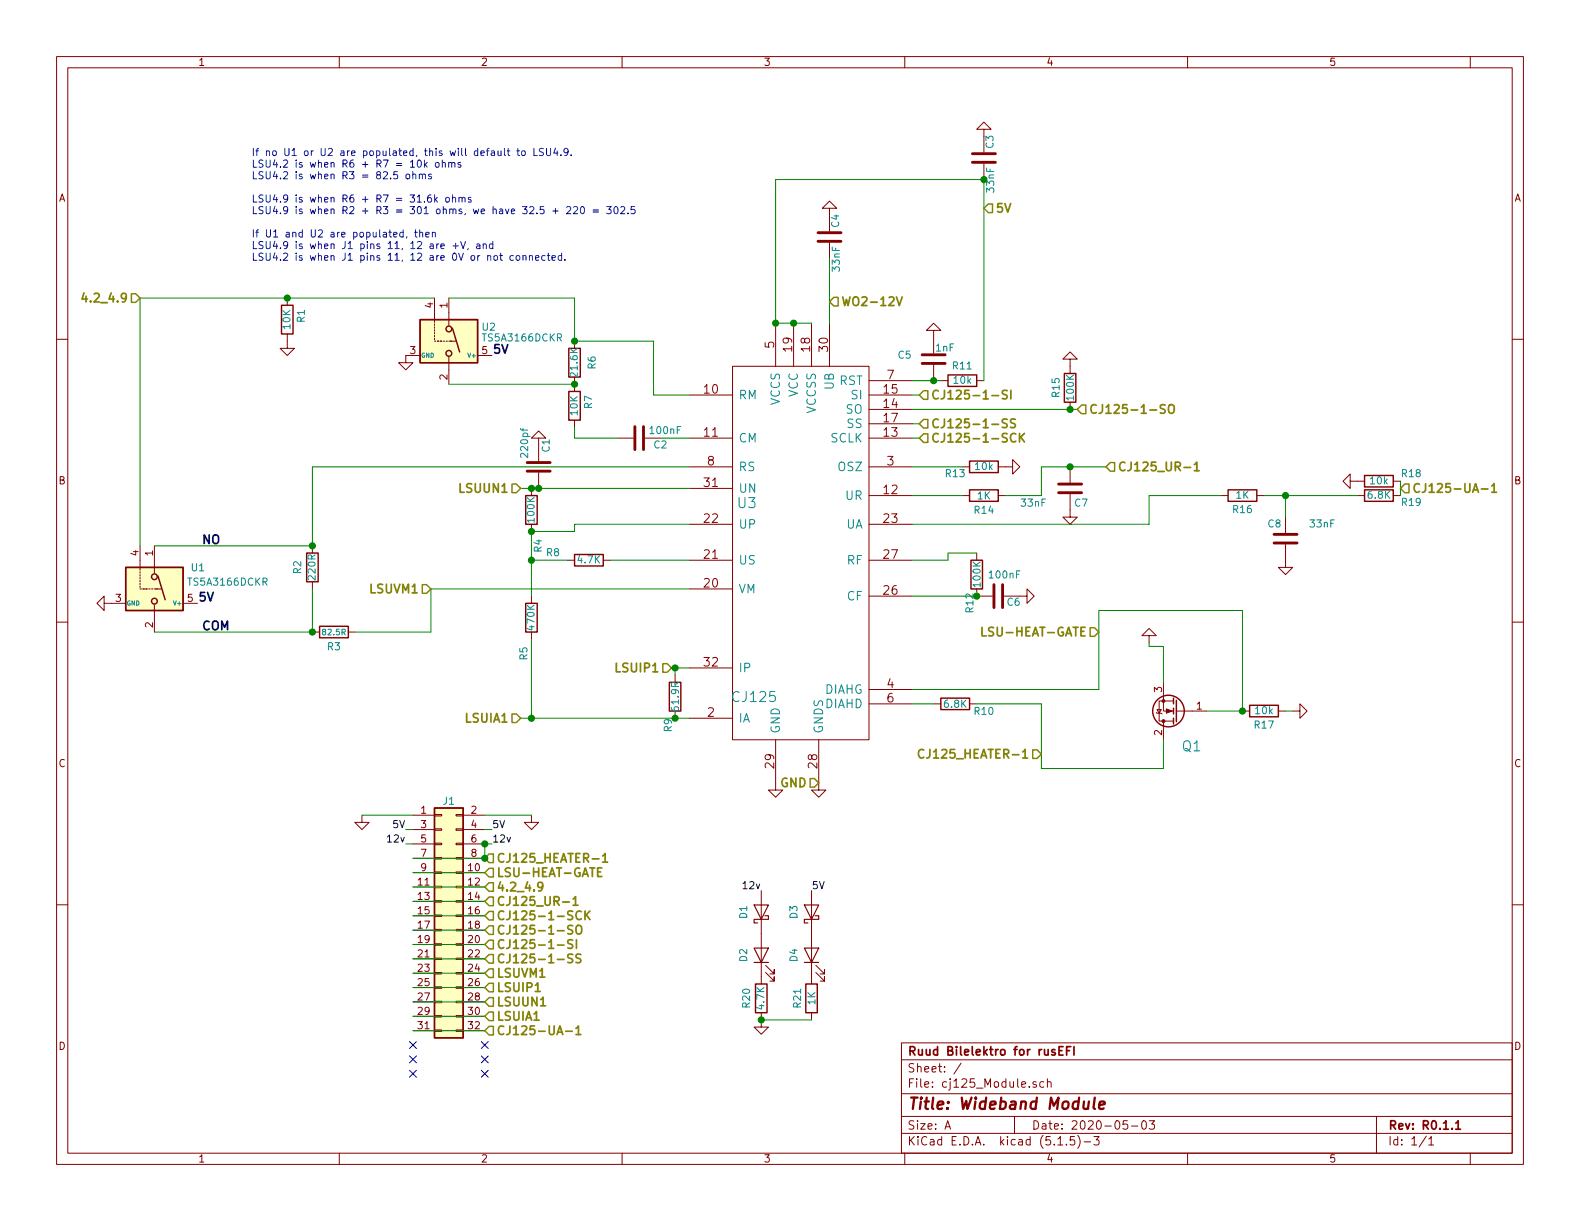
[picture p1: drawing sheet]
EESchema Schematic File Version 4
EELAYER 30 0
EELAYER END
$Descr A 11000 8500
encoding utf-8
Sheet 1 1
Title "Wideband Module"
Date "2020-05-03"
Rev "R0.1.1"
Comp "Ruud Bilelektro for rusEFI"
Comment1 ""
Comment2 ""
Comment3 ""
Comment4 ""
$EndDescr
Text HLabel 7700 3250 2    60   Input ~ 12
CJ125_UR-1
Text HLabel 6400 3050 2    60   Input ~ 12
CJ125-1-SCK
Text HLabel 7500 2850 2    60   Input ~ 12
CJ125-1-SO
Text HLabel 6400 2950 2    60   Input ~ 12
CJ125-1-SS
Text HLabel 6400 2750 2    60   Input ~ 12
CJ125-1-SI
Text HLabel 3625 5000 0    60   Input ~ 12
LSUIA1
Text HLabel 3625 3400 0    60   Input ~ 12
LSUUN1
Text HLabel 7250 5250 0    60   Input ~ 12
CJ125_HEATER-1
Text HLabel 3000 4100 0    60   Input ~ 12
LSUVM1
$Comp
L Device:C C5
U 1 1
P 6500 2500
F 0 "C5" H 6650 2475 50  0000 L CNN
F 1 "1nF" H 6350 2425 50  0000 L CNN
F 2 "Capacitor_SMD:C_0402_1005Metric" V 4430 -675 60  0001 C CNN
F 3 "" H 6500 2500 60  0001 C CNN
F 4 " C1523" H 3300 -3200 50  0001 C CNN "Part #"
F 5 " C1523" H 100 0   50  0001 C CNN "LCSC"
	1    6500 2500
	-1   0    0    1   
$EndComp
$Comp
L Device:R R11
U 1 1
P 6700 2650
F 0 "R11" V 6800 2650 50  0000 C CNN
F 1 "10k" V 6700 2650 50  0000 C CNN
F 2 "Resistor_SMD:R_0402_1005Metric" V 5080 -325 60  0001 C CNN
F 3 "" H 6700 2650 60  0001 C CNN
F 4 "C25744" H 100 0   50  0001 C CNN "LCSC"
F 5 "C25744" H 100 0   50  0001 C CNN "Part #"
	1    6700 2650
	0    -1   -1   0   
$EndComp
Text HLabel 6850 1450 2    60   Input ~ 12
5V
Text HLabel 9750 3400 2    60   Input ~ 12
CJ125-UA-1
Text HLabel 7650 4400 0    60   Input ~ 12
LSU-HEAT-GATE
$Comp
L Device:C C6
U 1 1
P 6950 4150
F 0 "C6" V 6990 4205 50  0000 L CNN
F 1 "100nF" V 6800 4075 50  0000 L CNN
F 2 "Capacitor_SMD:C_0402_1005Metric" V 1455 1675 60  0001 C CNN
F 3 "" H 6950 4150 60  0001 C CNN
F 4 "C1525" H 300 -800 50  0001 C CNN "Part #"
F 5 "C1525" H 100 0   50  0001 C CNN "LCSC"
	1    6950 4150
	0    1    1    0   
$EndComp
$Comp
L Device:R R16
U 1 1
P 8650 3450
F 0 "R16" V 8550 3450 50  0000 C CNN
F 1 "1K" V 8650 3450 50  0000 C CNN
F 2 "Resistor_SMD:R_0402_1005Metric" V 1805 875 60  0001 C CNN
F 3 "" H 8650 3450 60  0001 C CNN
F 4 "C11702" H 100 0   50  0001 C CNN "LCSC"
F 5 "C11702" H 100 0   50  0001 C CNN "Part #"
	1    8650 3450
	0    1    -1   0   
$EndComp
$Comp
L Device:C C4
U 1 1
P 5775 1650
F 0 "C4" V 5730 1710 50  0000 L CNN
F 1 "33nF" V 5725 1400 50  0000 L CNN
F 2 "Capacitor_SMD:C_0402_1005Metric" V 1555 -325 60  0001 C CNN
F 3 "" H 5775 1650 60  0001 C CNN
F 4 " C1585" H 425 -2900 50  0001 C CNN "Part #"
F 5 " C1585" H 125 0   50  0001 C CNN "LCSC"
	1    5775 1650
	-1   0    0    -1  
$EndComp
$Comp
L Device:R R14
U 1 1
P 6850 3450
F 0 "R14" V 6950 3450 50  0000 C CNN
F 1 "1K" V 6850 3450 50  0000 C CNN
F 2 "Resistor_SMD:R_0402_1005Metric" V 3430 -125 60  0001 C CNN
F 3 "" H 6850 3450 60  0001 C CNN
F 4 "C11702" H 100 0   50  0001 C CNN "LCSC"
F 5 "C11702" H 100 0   50  0001 C CNN "Part #"
	1    6850 3450
	0    1    1    0   
$EndComp
$Comp
L Device:R R9
U 1 1
P 4700 4850
F 0 "R9" V 4650 5050 50  0000 C CNN
F 1 "61.9R" V 4700 4850 50  0000 C CNN
F 2 "Resistor_SMD:R_0805_2012Metric" V 1530 2375 60  0001 C CNN
F 3 "" H 4700 4850 60  0001 C CNN
F 4 "C17778" H 100 0   50  0001 C CNN "LCSC"
F 5 "C17778" H 100 0   50  0001 C CNN "Part #"
	1    4700 4850
	1    0    0    1   
$EndComp
$Comp
L Device:R R13
U 1 1
P 6850 3250
F 0 "R13" V 6800 3050 50  0000 C CNN
F 1 "10k" V 6850 3250 50  0000 C CNN
F 2 "Resistor_SMD:R_0402_1005Metric" V 3680 575 60  0001 C CNN
F 3 "" H 6850 3250 60  0001 C CNN
F 4 "C25744" H 100 0   50  0001 C CNN "LCSC"
F 5 "C25744" H 100 0   50  0001 C CNN "Part #"
	1    6850 3250
	0    1    -1   0   
$EndComp
$Comp
L Device:C C7
U 1 1
P 7450 3400
F 0 "C7" H 7475 3300 50  0000 L CNN
F 1 "33nF" H 7100 3300 50  0000 L CNN
F 2 "Capacitor_SMD:C_0402_1005Metric" V 4330 -375 60  0001 C CNN
F 3 "" H 7450 3400 60  0001 C CNN
F 4 " C1585" H 3550 -2950 50  0001 C CNN "Part #"
F 5 " C1585" H 100 0   50  0001 C CNN "LCSC"
	1    7450 3400
	1    0    0    -1  
$EndComp
$Comp
L power:GND #PWR015
U 1 1
P 8950 3900
F 0 "#PWR015" H 8950 3900 30  0001 C CNN
F 1 "GND" H 8950 3830 30  0001 C CNN
F 2 "" H 8950 3900 60  0001 C CNN
F 3 "" H 8950 3900 60  0001 C CNN
	1    8950 3900
	1    0    0    -1  
$EndComp
$Comp
L Device:R R12
U 1 1
P 6800 4000
F 0 "R12" V 6750 3800 50  0000 C CNN
F 1 "100K" V 6800 4000 50  0000 C CNN
F 2 "Resistor_SMD:R_0402_1005Metric" V 1680 1625 60  0001 C CNN
F 3 "" H 6800 4000 60  0001 C CNN
F 4 "C25741" H 100 0   50  0001 C CNN "LCSC"
F 5 "C25741" H 100 0   50  0001 C CNN "Part #"
	1    6800 4000
	1    0    0    -1  
$EndComp
$Comp
L Device:R R10
U 1 1
P 6650 4900
F 0 "R10" V 6700 5100 50  0000 C CNN
F 1 "6.8K" V 6650 4900 50  0000 C CNN
F 2 "Resistor_SMD:R_0402_1005Metric" V 3480 2025 60  0001 C CNN
F 3 "" H 6650 4900 60  0001 C CNN
F 4 "C25917" H 100 0   50  0001 C CNN "LCSC"
F 5 "C25917" H 100 0   50  0001 C CNN "Part #"
	1    6650 4900
	0    1    1    0   
$EndComp
$Comp
L Device:C C1
U 1 1
P 3750 3250
F 0 "C1" V 3800 3050 50  0000 L CNN
F 1 "220pf" V 3650 2975 50  0000 L CNN
F 2 "Capacitor_SMD:C_0402_1005Metric" V 280 1075 60  0001 C CNN
F 3 "" H 3750 3250 60  0001 C CNN
F 4 "C1530" H -800 -1550 50  0001 C CNN "Part #"
F 5 "C1530" H 100 0   50  0001 C CNN "LCSC"
	1    3750 3250
	1    0    0    1   
$EndComp
$Comp
L power:GND #PWR04
U 1 1
P 3750 3100
F 0 "#PWR04" H 3750 3100 30  0001 C CNN
F 1 "GND" H 3750 3030 30  0001 C CNN
F 2 "" H 3750 3100 60  0001 C CNN
F 3 "" H 3750 3100 60  0001 C CNN
	1    3750 3100
	-1   0    0    1   
$EndComp
$Comp
L Device:C C2
U 1 1
P 4450 3050
F 0 "C2" V 4400 2850 50  0000 L CNN
F 1 "100nF" V 4500 2750 50  0000 L CNN
F 2 "Capacitor_SMD:C_0402_1005Metric" V 1230 -275 60  0001 C CNN
F 3 "" H 4450 3050 60  0001 C CNN
F 4 "C1525" H 150 -2850 50  0001 C CNN "Part #"
F 5 "C1525" H 100 0   50  0001 C CNN "LCSC"
	1    4450 3050
	0    -1   -1   0   
$EndComp
$Comp
L Device:R R6
U 1 1
P 4000 2525
F 0 "R6" V 3875 2525 50  0000 C CNN
F 1 "21.6K" V 4000 2525 50  0000 C CNN
F 2 "Resistor_SMD:R_0402_1005Metric" V 730 -650 60  0001 C CNN
F 3 "" H 4000 2525 60  0001 C CNN
F 4 " C25872" H 100 225 50  0001 C CNN "LCSC"
F 5 " C22962" H 100 225 50  0001 C CNN "Part #"
	1    4000 2525
	-1   0    0    1   
$EndComp
$Comp
L power:GND #PWR06
U 1 1
P 5400 5450
F 0 "#PWR06" H 5400 5450 30  0001 C CNN
F 1 "GND" H 5400 5380 30  0001 C CNN
F 2 "" H 5400 5450 60  0001 C CNN
F 3 "" H 5400 5450 60  0001 C CNN
	1    5400 5450
	1    0    0    -1  
$EndComp
$Comp
L power:GND #PWR013
U 1 1
P 7450 3550
F 0 "#PWR013" H 7450 3550 30  0001 C CNN
F 1 "GND" H 7450 3480 30  0001 C CNN
F 2 "" H 7450 3550 60  0001 C CNN
F 3 "" H 7450 3550 60  0001 C CNN
	1    7450 3550
	1    0    0    -1  
$EndComp
$Comp
L power:GND #PWR010
U 1 1
P 7000 3250
F 0 "#PWR010" H 7000 3250 30  0001 C CNN
F 1 "GND" H 7000 3180 30  0001 C CNN
F 2 "" H 7000 3250 60  0001 C CNN
F 3 "" H 7000 3250 60  0001 C CNN
	1    7000 3250
	0    -1   -1   0   
$EndComp
$Comp
L Device:R R2
U 1 1
P 2175 3950
F 0 "R2" V 2275 3950 50  0000 C CNN
F 1 "220R" V 2175 3950 50  0000 C CNN
F 2 "Resistor_SMD:R_0603_1608Metric" V -2020 -225 60  0001 C CNN
F 3 "" H 2175 3950 60  0001 C CNN
F 4 " C22962" H -225 0   50  0001 C CNN "LCSC"
F 5 " C22962" H -225 0   50  0001 C CNN "Part #"
	1    2175 3950
	-1   0    0    1   
$EndComp
$Comp
L Device:R R5
U 1 1
P 3700 4300
F 0 "R5" V 3750 4550 50  0000 C CNN
F 1 "470K" V 3700 4300 50  0000 C CNN
F 2 "Resistor_SMD:R_0402_1005Metric" V -1970 1525 60  0001 C CNN
F 3 "" H 3700 4300 60  0001 C CNN
F 4 "C25790" H 100 0   50  0001 C CNN "LCSC"
F 5 "C25790" H 100 0   50  0001 C CNN "Part #"
	1    3700 4300
	-1   0    0    1   
$EndComp
$Comp
L Device:R R8
U 1 1
P 4100 3900
F 0 "R8" V 4150 4150 50  0000 C CNN
F 1 "4.7K" V 4100 3900 50  0000 C CNN
F 2 "Resistor_SMD:R_0402_1005Metric" V -970 1125 60  0001 C CNN
F 3 "" H 4100 3900 60  0001 C CNN
F 4 "C25900" H 100 0   50  0001 C CNN "Part #"
F 5 "C25900" H 100 0   50  0001 C CNN "LCSC"
	1    4100 3900
	0    -1   -1   0   
$EndComp
$Comp
L power:GND #PWR011
U 1 1
P 7100 4150
F 0 "#PWR011" H 7100 4150 30  0001 C CNN
F 1 "GND" H 7100 4080 30  0001 C CNN
F 2 "" H 7100 4150 60  0001 C CNN
F 3 "" H 7100 4150 60  0001 C CNN
	1    7100 4150
	0    -1   -1   0   
$EndComp
$Comp
L Cj125_LQPF32:CJ125_LQPF32 U3
U 1 1
P 5350 4150
AR Path="/5CE9AACB" Ref="U3"  Part="1" 
AR Path="/5CDD6027/5CE9AACB" Ref="U?"  Part="1" 
AR Path="/5C6BE7A4/5CE9AACB" Ref="U?"  Part="1" 
F 0 "U3" H 5200 4800 70  0000 C CNN
F 1 "CJ125" H 5250 3450 70  0000 C CNN
F 2 "Package_QFP:LQFP-32_7x7mm_P0.8mm" V 1130 1325 60  0001 C CNN
F 3 "" H 5350 4150 60  0001 C CNN
	1    5350 4150
	1    0    0    -1  
$EndComp
$Comp
L power:GND #PWR014
U 1 1
P 8000 4475
F 0 "#PWR014" H 8000 4475 30  0001 C CNN
F 1 "GND" H 8000 4405 30  0001 C CNN
F 2 "" H 8000 4475 60  0001 C CNN
F 3 "" H 8000 4475 60  0001 C CNN
	1    8000 4475
	-1   0    0    1   
$EndComp
Text HLabel 5775 2100 2    60   Input ~ 12
WO2-12V
$Comp
L Device:R R17
U 1 1
P 8800 4950
F 0 "R17" V 8700 4950 50  0000 C CNN
F 1 "10k" V 8800 4950 50  0000 C CNN
F 2 "Resistor_SMD:R_0402_1005Metric" V 5630 2275 60  0001 C CNN
F 3 "" H 8800 4950 60  0001 C CNN
F 4 "C25744" H 100 0   50  0001 C CNN "Part #"
F 5 "C25744" H 100 0   50  0001 C CNN "LCSC"
	1    8800 4950
	0    1    -1   0   
$EndComp
$Comp
L Device:C C8
U 1 1
P 8950 3750
F 0 "C8" H 8975 3650 50  0000 L CNN
F 1 "33nF" H 8600 3650 50  0000 L CNN
F 2 "Capacitor_SMD:C_0402_1005Metric" V 5830 -25 60  0001 C CNN
F 3 "" H 8950 3750 60  0001 C CNN
F 4 " C1585" H 650 -1700 50  0001 C CNN "Part #"
F 5 " C1585" H 100 0   50  0001 C CNN "LCSC"
	1    8950 3750
	-1   0    0    1   
$EndComp
Wire Wire Line
	8000 4475 8000 4500
$Comp
L Device:R R19
U 1 1
P 9600 3450
F 0 "R19" V 9550 3675 50  0000 C CNN
F 1 "6.8K" V 9600 3450 50  0000 C CNN
F 2 "Resistor_SMD:R_0402_1005Metric" V 6430 575 60  0001 C CNN
F 3 "" H 9600 3450 60  0001 C CNN
F 4 "C25917" H 100 0   50  0001 C CNN "LCSC"
F 5 "C25917" H 100 0   50  0001 C CNN "Part #"
	1    9600 3450
	0    1    -1   0   
$EndComp
$Comp
L Device:R R18
U 1 1
P 9600 3350
F 0 "R18" V 9650 3575 50  0000 C CNN
F 1 "10k" V 9600 3350 50  0000 C CNN
F 2 "Resistor_SMD:R_0402_1005Metric" V 6330 175 60  0001 C CNN
F 3 "" H 9600 3350 60  0001 C CNN
F 4 "C25744" H 100 0   50  0001 C CNN "LCSC"
F 5 "C25744" H 100 0   50  0001 C CNN "Part #"
	1    9600 3350
	0    1    -1   0   
$EndComp
$Comp
L power:GND #PWR017
U 1 1
P 9450 3350
F 0 "#PWR017" H 9450 3350 30  0001 C CNN
F 1 "GND" H 9450 3280 30  0001 C CNN
F 2 "" H 9450 3350 60  0001 C CNN
F 3 "" H 9450 3350 60  0001 C CNN
	1    9450 3350
	0    1    -1   0   
$EndComp
Wire Wire Line
	3625 5000 3700 5000
Wire Wire Line
	6350 3250 6700 3250
Wire Wire Line
	4800 2750 4550 2750
Wire Wire Line
	4600 3050 4800 3050
Wire Wire Line
	8950 3450 8950 3600
Wire Wire Line
	8950 4950 9000 4950
$Comp
L Transistor_FET:BUZ11 Q1
U 1 1
P 8200 4950
F 0 "Q1" H 8103 5200 70  0000 C CNN
F 1 "buk 100-50" H 8000 4750 60  0001 C CNN
F 2 "Package_TO_SOT_SMD:TO-252-3_TabPin2" V 7005 2275 60  0001 C CNN
F 3 "" H 8200 4950 60  0001 C CNN
F 4 "512-RFD16N05LSM9A" H 100 0   50  0001 C CNN "Part #"
	1    8200 4950
	-1   0    0    1   
$EndComp
Wire Wire Line
	8100 4750 8100 4500
Wire Wire Line
	8100 4500 8000 4500
Wire Wire Line
	8100 5150 8100 5350
Wire Wire Line
	8400 4950 8650 4950
Wire Wire Line
	5775 2250 5775 1800
Wire Wire Line
	9450 3450 8950 3450
Connection ~ 8950 3450
Wire Wire Line
	9750 3350 9750 3450
Wire Wire Line
	8800 3450 8950 3450
$Comp
L power:GND #PWR08
U 1 1
P 5775 1500
F 0 "#PWR08" H 5775 1500 30  0001 C CNN
F 1 "GND" H 5775 1430 30  0001 C CNN
F 2 "" H 5775 1500 60  0001 C CNN
F 3 "" H 5775 1500 60  0001 C CNN
	1    5775 1500
	-1   0    0    1   
$EndComp
$Comp
L Device:C C3
U 1 1
P 6850 1100
F 0 "C3" V 6805 1160 50  0000 L CNN
F 1 "33nF" V 6800 850 50  0000 L CNN
F 2 "Capacitor_SMD:C_0402_1005Metric" V 2630 -875 60  0001 C CNN
F 3 "" H 6850 1100 60  0001 C CNN
F 4 " C1585" H 1500 -3450 50  0001 C CNN "Part #"
F 5 " C1585" H 1950 -300 50  0001 C CNN "LCSC"
	1    6850 1100
	-1   0    0    -1  
$EndComp
$Comp
L power:GND #PWR05
U 1 1
P 6850 950
F 0 "#PWR05" H 6850 950 30  0001 C CNN
F 1 "GND" H 6850 880 30  0001 C CNN
F 2 "" H 6850 950 60  0001 C CNN
F 3 "" H 6850 950 60  0001 C CNN
	1    6850 950 
	-1   0    0    1   
$EndComp
$Comp
L Device:R R4
U 1 1
P 3700 3550
F 0 "R4" V 3650 3800 50  0000 C CNN
F 1 "100K" V 3700 3550 50  0000 C CNN
F 2 "Resistor_SMD:R_0402_1005Metric" V -1970 875 60  0001 C CNN
F 3 "" H 3700 3550 60  0001 C CNN
F 4 "C25741" H 100 0   50  0001 C CNN "LCSC"
F 5 "C25741" H 100 0   50  0001 C CNN "Part #"
	1    3700 3550
	-1   0    0    1   
$EndComp
Wire Wire Line
	3750 3400 4800 3400
Wire Wire Line
	4000 3700 4000 3650
Wire Wire Line
	4000 3650 4800 3650
Wire Wire Line
	3700 3700 4000 3700
Wire Wire Line
	4800 3900 4250 3900
Wire Wire Line
	3950 3900 3700 3900
Wire Wire Line
	3700 3900 3700 3700
Connection ~ 3700 3700
Wire Wire Line
	4800 4650 4700 4650
Wire Wire Line
	4700 4650 4700 4700
Wire Wire Line
	4800 5000 4700 5000
Wire Wire Line
	3700 4150 3700 3900
Connection ~ 3700 3900
Wire Wire Line
	3700 4450 3700 5000
Wire Wire Line
	3700 5000 4700 5000
Connection ~ 4700 5000
Wire Wire Line
	7250 3450 7250 3250
Wire Wire Line
	7250 3250 7450 3250
Connection ~ 7450 3250
Wire Wire Line
	7450 3250 7700 3250
Wire Wire Line
	8500 3450 8000 3450
Wire Wire Line
	8000 3450 8000 3650
Wire Wire Line
	8000 3650 6350 3650
Wire Wire Line
	6350 3450 6700 3450
Wire Wire Line
	7000 3450 7250 3450
Wire Wire Line
	6350 3900 6600 3900
Wire Wire Line
	6600 3900 6600 3850
Wire Wire Line
	6600 3850 6800 3850
Wire Wire Line
	6350 4150 6800 4150
Connection ~ 6800 4150
$Comp
L power:GND #PWR07
U 1 1
P 5700 5450
F 0 "#PWR07" H 5700 5450 30  0001 C CNN
F 1 "GND" H 5700 5380 30  0001 C CNN
F 2 "" H 5700 5450 60  0001 C CNN
F 3 "" H 5700 5450 60  0001 C CNN
	1    5700 5450
	1    0    0    -1  
$EndComp
Connection ~ 3700 5000
Connection ~ 4700 4650
Wire Wire Line
	3625 3400 3700 3400
Wire Wire Line
	6350 4900 6500 4900
Wire Wire Line
	6800 4900 7250 4900
Wire Wire Line
	7250 4900 7250 5350
Wire Wire Line
	7250 5350 8100 5350
Wire Wire Line
	6350 4800 7650 4800
Wire Wire Line
	7650 4800 7650 4250
Wire Wire Line
	7650 4250 8650 4250
Wire Wire Line
	8650 4250 8650 4950
Connection ~ 8650 4950
$Comp
L power:GND #PWR016
U 1 1
P 9000 4950
F 0 "#PWR016" H 9000 4950 30  0001 C CNN
F 1 "GND" H 9000 4880 30  0001 C CNN
F 2 "" H 9000 4950 60  0001 C CNN
F 3 "" H 9000 4950 60  0001 C CNN
	1    9000 4950
	0    -1   -1   0   
$EndComp
Wire Wire Line
	4675 4650 4700 4650
Wire Wire Line
	6350 2650 6500 2650
Connection ~ 6500 2650
Wire Wire Line
	6500 2650 6550 2650
Text HLabel 4675 4650 0    60   Input ~ 12
LSUIP1
Wire Wire Line
	3750 3400 3700 3400
Connection ~ 3750 3400
Connection ~ 3700 3400
$Comp
L power:GND #PWR09
U 1 1
P 6500 2350
F 0 "#PWR09" H 6500 2350 30  0001 C CNN
F 1 "GND" H 6500 2280 30  0001 C CNN
F 2 "" H 6500 2350 60  0001 C CNN
F 3 "" H 6500 2350 60  0001 C CNN
	1    6500 2350
	1    0    0    1   
$EndComp
Text HLabel 5700 5450 0    60   Input ~ 12
GND
$Comp
L Device:R R15
U 1 1
P 7450 2700
F 0 "R15" V 7350 2700 50  0000 C CNN
F 1 "100K" V 7450 2700 50  0000 C CNN
F 2 "Resistor_SMD:R_0402_1005Metric" V 2330 325 60  0001 C CNN
F 3 "" H 7450 2700 60  0001 C CNN
F 4 "C25741" H 100 0   50  0001 C CNN "LCSC"
F 5 "C25741" H 100 0   50  0001 C CNN "Part #"
	1    7450 2700
	1    0    0    -1  
$EndComp
Wire Wire Line
	7500 2850 7450 2850
Connection ~ 7450 2850
Wire Wire Line
	7450 2850 6350 2850
$Comp
L power:GND #PWR012
U 1 1
P 7450 2550
F 0 "#PWR012" H 7450 2550 30  0001 C CNN
F 1 "GND" H 7450 2480 30  0001 C CNN
F 2 "" H 7450 2550 60  0001 C CNN
F 3 "" H 7450 2550 60  0001 C CNN
	1    7450 2550
	-1   0    0    1   
$EndComp
Wire Wire Line
	2175 3250 4800 3250
Wire Wire Line
	3000 4100 3000 4400
Connection ~ 2175 3800
$Comp
L power:GND #PWR01
U 1 1
P 775 4200
F 0 "#PWR01" H 775 4200 30  0001 C CNN
F 1 "GND" H 775 4130 30  0001 C CNN
F 2 "" H 775 4200 60  0001 C CNN
F 3 "" H 775 4200 60  0001 C CNN
	1    775  4200
	0    1    1    0   
$EndComp
Text HLabel 975  2075 0    60   Input ~ 12
4.2_4.9
$Comp
L Device:R R7
U 1 1
P 4000 2825
F 0 "R7" V 3900 2800 50  0000 C CNN
F 1 "10K" V 4000 2825 50  0000 C CNN
F 2 "Resistor_SMD:R_0402_1005Metric" V 730 -350 60  0001 C CNN
F 3 "" H 4000 2825 60  0001 C CNN
F 4 " C25744" H 100 225 50  0001 C CNN "LCSC"
	1    4000 2825
	-1   0    0    1   
$EndComp
Wire Wire Line
	4550 2750 4550 2375
Wire Wire Line
	4550 2375 4000 2375
Connection ~ 4000 2375
Connection ~ 4000 2675
Wire Wire Line
	4000 2975 4000 3050
Wire Wire Line
	4000 3050 4300 3050
$Comp
L Analog_Switch:TS5A3166DCKR U1
U 1 1
P 1075 4100
F 0 "U1" V 925 4350 50  0000 L CNN
F 1 "TS5A3166DCKR" V 1025 4325 50  0000 L CNN
F 2 "Package_TO_SOT_SMD:SOT-353_SC-70-5" H 1025 3950 50  0001 C CNN
F 3 " http://www.ti.com/lit/ds/symlink/ts5a3166.pdf" H 1075 4200 50  0001 C CNN
	1    1075 4100
	0    1    1    0   
$EndComp
Text Label 1375 4200 0    60   ~ 12
5V
Wire Wire Line
	2175 4400 2175 4100
Wire Wire Line
	1075 4400 2175 4400
$Comp
L Analog_Switch:TS5A3166DCKR U2
U 1 1
P 3125 2375
F 0 "U2" V 3025 2600 50  0000 L CNN
F 1 "TS5A3166DCKR" V 3100 2600 50  0000 L CNN
F 2 "Package_TO_SOT_SMD:SOT-353_SC-70-5" H 3075 2225 50  0001 C CNN
F 3 " http://www.ti.com/lit/ds/symlink/ts5a3166.pdf" H 3125 2475 50  0001 C CNN
	1    3125 2375
	0    1    1    0   
$EndComp
Wire Wire Line
	4000 2075 3125 2075
$Comp
L power:GND #PWR03
U 1 1
P 2825 2475
F 0 "#PWR03" H 2825 2475 30  0001 C CNN
F 1 "GND" H 2825 2405 30  0001 C CNN
F 2 "" H 2825 2475 60  0001 C CNN
F 3 "" H 2825 2475 60  0001 C CNN
	1    2825 2475
	1    0    0    -1  
$EndComp
Text Label 3425 2475 0    60   ~ 12
5V
Wire Wire Line
	3025 2075 2000 2075
Wire Wire Line
	975  2075 975  3800
$Comp
L Device:R R1
U 1 1
P 2000 2225
F 0 "R1" V 1900 2200 50  0000 C CNN
F 1 "10K" V 2000 2225 50  0000 C CNN
F 2 "Resistor_SMD:R_0402_1005Metric" V -1270 -950 60  0001 C CNN
F 3 "" H 2000 2225 60  0001 C CNN
F 4 " C25744" H -1900 -375 50  0001 C CNN "LCSC"
	1    2000 2225
	-1   0    0    1   
$EndComp
Connection ~ 2000 2075
$Comp
L power:GND #PWR02
U 1 1
P 2000 2375
F 0 "#PWR02" H 2000 2375 30  0001 C CNN
F 1 "GND" H 2000 2305 30  0001 C CNN
F 2 "" H 2000 2375 60  0001 C CNN
F 3 "" H 2000 2375 60  0001 C CNN
	1    2000 2375
	1    0    0    -1  
$EndComp
Text Label 1400 4400 0    60   ~ 12
COM
Text Label 1400 3800 0    60   ~ 12
NO
$Comp
L power:GND #PWR0101
U 1 1
P 3700 5675
F 0 "#PWR0101" H 3700 5675 30  0001 C CNN
F 1 "GND" H 3700 5605 30  0001 C CNN
F 2 "" H 3700 5675 60  0001 C CNN
F 3 "" H 3700 5675 60  0001 C CNN
	1    3700 5675
	1    0    0    -1  
$EndComp
$Comp
L power:GND #PWR0102
U 1 1
P 2520 5675
F 0 "#PWR0102" H 2520 5675 30  0001 C CNN
F 1 "GND" H 2520 5605 30  0001 C CNN
F 2 "" H 2520 5675 60  0001 C CNN
F 3 "" H 2520 5675 60  0001 C CNN
	1    2520 5675
	1    0    0    -1  
$EndComp
Wire Wire Line
	2875 5675 2520 5675
Text Label 2825 5775 2    50   ~ 0
5V
Text Label 2825 5875 2    50   ~ 0
12v
$Comp
L Connector_Generic:Conn_02x16_Odd_Even J1
U 1 1
P 3075 6375
F 0 "J1" H 3125 7175 50  0000 C CNN
F 1 "Conn_02x20_Odd_Even" H 3125 7401 50  0001 C CNN
F 2 "Connector_PinHeader_2.54mm:PinHeader_2x16_P2.54mm_Vertical" H 3075 6375 50  0001 C CNN
F 3 "~" H 3075 6375 50  0001 C CNN
	1    3075 6375
	1    0    0    -1  
$EndComp
Text Label 3425 5775 0    50   ~ 0
5V
Text Label 3425 5875 0    50   ~ 0
12v
Wire Wire Line
	3375 5675 3700 5675
Text HLabel 3375 6275 2    60   Input ~ 12
CJ125_UR-1
Text HLabel 3375 5975 2    60   Input ~ 12
CJ125_HEATER-1
Text HLabel 3375 7075 2    60   Input ~ 12
LSUIA1
Text HLabel 3375 6875 2    60   Input ~ 12
LSUIP1
Text HLabel 3375 6775 2    60   Input ~ 12
LSUVM1
Text HLabel 3375 6075 2    60   Input ~ 12
LSU-HEAT-GATE
Text HLabel 3375 6175 2    60   Input ~ 12
4.2_4.9
Text HLabel 3375 6475 2    60   Input ~ 12
CJ125-1-SO
Text HLabel 3375 6375 2    60   Input ~ 12
CJ125-1-SCK
Text HLabel 3375 6675 2    60   Input ~ 12
CJ125-1-SS
Text HLabel 3375 6575 2    60   Input ~ 12
CJ125-1-SI
Text HLabel 3375 7175 2    60   Input ~ 12
CJ125-UA-1
Text HLabel 3375 6975 2    60   Input ~ 12
LSUUN1
Wire Wire Line
	2175 3250 2175 3800
Wire Wire Line
	3000 4100 4800 4100
Wire Wire Line
	1075 3800 2175 3800
Wire Wire Line
	975  2075 2000 2075
Wire Wire Line
	2475 4400 3000 4400
Connection ~ 2175 4400
Wire Wire Line
	3125 2675 4000 2675
Wire Wire Line
	4000 2075 4000 2375
Wire Wire Line
	6350 3050 6400 3050
Wire Wire Line
	6350 2950 6400 2950
Wire Wire Line
	6350 2750 6400 2750
NoConn ~ 3375 7275
NoConn ~ 3375 7375
NoConn ~ 3375 7475
NoConn ~ 2875 7475
NoConn ~ 2875 7375
NoConn ~ 2875 7275
Wire Wire Line
	3375 5975 2875 5975
Wire Wire Line
	2875 6075 3375 6075
Wire Wire Line
	2875 6175 3375 6175
Wire Wire Line
	2875 6275 3375 6275
Wire Wire Line
	2875 6375 3375 6375
Wire Wire Line
	2875 6475 3375 6475
Wire Wire Line
	2875 6575 3375 6575
Wire Wire Line
	2875 6675 3375 6675
Wire Wire Line
	2875 6775 3375 6775
Wire Wire Line
	2875 6875 3375 6875
Wire Wire Line
	2875 6975 3375 6975
Wire Wire Line
	2875 7175 3375 7175
Wire Wire Line
	2875 7075 3375 7075
Wire Wire Line
	3375 5775 3425 5775
Wire Wire Line
	3375 5875 3425 5875
Wire Wire Line
	2825 5875 2875 5875
Wire Wire Line
	2825 5775 2875 5775
Wire Wire Line
	3375 5975 3375 5875
Connection ~ 3375 5975
Connection ~ 3375 5875
Text Label 5300 6200 2    50   ~ 0
12v
Text Label 5650 6200 0    50   ~ 0
5V
$Comp
L power:GND #PWR018
U 1 1
P 5300 7100
F 0 "#PWR018" H 5300 7100 30  0001 C CNN
F 1 "GND" H 5300 7030 30  0001 C CNN
F 2 "" H 5300 7100 60  0001 C CNN
F 3 "" H 5300 7100 60  0001 C CNN
	1    5300 7100
	1    0    0    -1  
$EndComp
$Comp
L Device:D_Schottky D1
U 1 1
P 5300 6350
F 0 "D1" H 5300 6475 50  0000 C CNN
F 1 "D_Schottky" V 5300 6350 50  0001 C CNN
F 2 "Diode_SMD:D_SMF" V 1105 2175 60  0001 C CNN
F 3 "" H 5300 6350 60  0001 C CNN
F 4 "C64898" H 2900 2100 50  0001 C CNN "LCSC"
	1    5300 6350
	0    -1   -1   0   
$EndComp
$Comp
L Device:LED D2
U 1 1
P 5300 6650
F 0 "D2" H 5300 6775 50  0000 C CNN
F 1 "LED" V 5300 6650 50  0001 C CNN
F 2 "LED_SMD:LED_0603_1608Metric" V 1105 2475 60  0001 C CNN
F 3 "" H 5300 6650 60  0001 C CNN
F 4 "C2286" H 2900 2400 50  0001 C CNN "LCSC"
	1    5300 6650
	0    -1   -1   0   
$EndComp
$Comp
L Device:R R20
U 1 1
P 5300 6950
F 0 "R20" V 5400 6950 50  0000 C CNN
F 1 "4.7K" V 5300 6950 50  0000 C CNN
F 2 "Resistor_SMD:R_0402_1005Metric" V 230 4175 60  0001 C CNN
F 3 "" H 5300 6950 60  0001 C CNN
F 4 "C25900" H 1300 3050 50  0001 C CNN "Part #"
F 5 "C25900" H 1300 3050 50  0001 C CNN "LCSC"
	1    5300 6950
	-1   0    0    1   
$EndComp
$Comp
L Device:LED D4
U 1 1
P 5650 6650
F 0 "D4" H 5650 6775 50  0000 C CNN
F 1 "LED" V 5650 6650 50  0001 C CNN
F 2 "LED_SMD:LED_0603_1608Metric" V 1455 2475 60  0001 C CNN
F 3 "" H 5650 6650 60  0001 C CNN
F 4 "C2286" H 3250 2400 50  0001 C CNN "LCSC"
	1    5650 6650
	0    -1   -1   0   
$EndComp
$Comp
L Device:D_Schottky D3
U 1 1
P 5650 6350
F 0 "D3" H 5650 6475 50  0000 C CNN
F 1 "D_Schottky" V 5650 6350 50  0001 C CNN
F 2 "Diode_SMD:D_SMF" V 1455 2175 60  0001 C CNN
F 3 "" H 5650 6350 60  0001 C CNN
F 4 "C64898" H 3250 2100 50  0001 C CNN "LCSC"
	1    5650 6350
	0    -1   -1   0   
$EndComp
Wire Wire Line
	5650 7100 5300 7100
$Comp
L Device:R R21
U 1 1
P 5650 6950
F 0 "R21" V 5550 6950 50  0000 C CNN
F 1 "1K" V 5650 6950 50  0000 C CNN
F 2 "Resistor_SMD:R_0402_1005Metric" V -1195 4375 60  0001 C CNN
F 3 "" H 5650 6950 60  0001 C CNN
F 4 "C11702" H -2900 3500 50  0001 C CNN "LCSC"
F 5 "C11702" H -2900 3500 50  0001 C CNN "Part #"
	1    5650 6950
	1    0    0    1   
$EndComp
Connection ~ 5300 7100
Text Notes 1750 1825 0    50   ~ 0
If no U1 or U2 are populated, this will default to LSU4.9.\nLSU4.2 is when R6 + R7 = 10k ohms\nLSU4.2 is when R3 = 82.5 ohms\n\nLSU4.9 is when R6 + R7 = 31.6k ohms\nLSU4.9 is when R2 + R3 = 301 ohms, we have 32.5 + 220 = 302.5\n\nIf U1 and U2 are populated, then \nLSU4.9 is when J1 pins 11, 12 are +V, and \nLSU4.2 is when J1 pins 11, 12 are 0V or not connected.
$Comp
L Device:R R3
U 1 1
P 2325 4400
F 0 "R3" V 2425 4400 50  0000 C CNN
F 1 "82.5R" V 2325 4400 40  0000 C CNN
F 2 "Resistor_SMD:R_0603_1608Metric" V -1870 225 60  0001 C CNN
F 3 "" H 2325 4400 60  0001 C CNN
F 4 "C23117" H -75 150 50  0001 C CNN "LCSC"
	1    2325 4400
	0    1    1    0   
$EndComp
Wire Wire Line
	6850 1250 6850 2650
Connection ~ 6850 1250
Wire Wire Line
	5400 2250 5400 1250
Wire Wire Line
	5400 1250 6850 1250
Wire Wire Line
	5650 2250 5525 2250
Connection ~ 5400 2250
Connection ~ 5525 2250
Wire Wire Line
	5525 2250 5400 2250
$EndSCHEMATC
